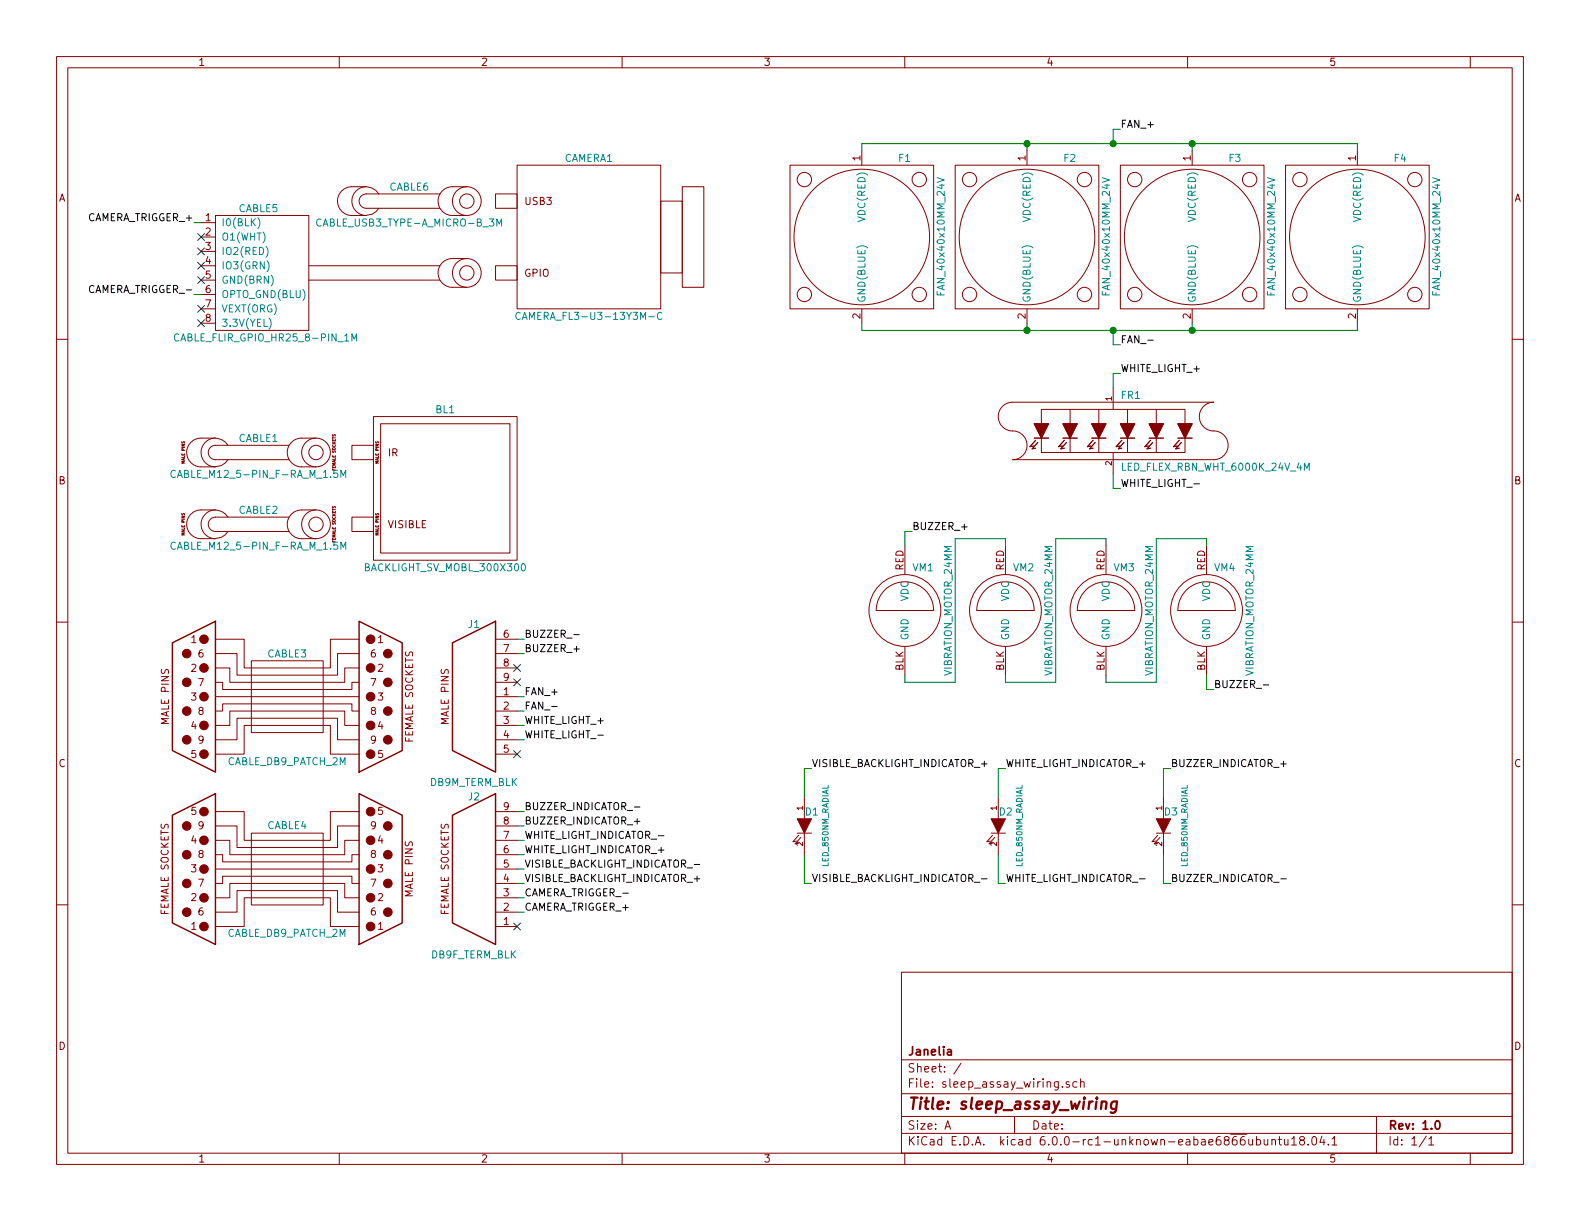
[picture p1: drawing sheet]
EESchema Schematic File Version 4
LIBS:sleep_assay_wiring-cache
EELAYER 29 0
EELAYER END
$Descr A 11000 8500
encoding utf-8
Sheet 1 1
Title "sleep_assay_wiring"
Date ""
Rev "1.0"
Comp "Janelia"
Comment1 ""
Comment2 ""
Comment3 ""
Comment4 ""
$EndDescr
$Comp
L sleep_assay_wiring:CABLE_USB3_TYPE-A_MICRO-B_3M CABLE6
U 1 1
P 2850 1400
F 0 "CABLE6" H 2850 1500 50  0000 C CNN
F 1 "CABLE_USB3_TYPE-A_MICRO-B_3M" H 2850 1250 50  0000 C CNN
F 2 "" H 3400 1850 50  0001 C CNN
F 3 "" H 3500 1400 50  0001 C CNN
F 4 "digikey" H 2850 2650 60  0001 C CNN "Vendor"
F 5 "GC14333-ND" H 2850 2750 60  0001 C CNN "PartNumber"
F 6 "USB3.0-A-USB3.0-MICRO-B 3M GOLD" H 2850 2850 60  0001 C CNN "Description"
	1    2850 1400
	1    0    0    -1  
$EndComp
$Comp
L sleep_assay_wiring:CABLE_M12_5-PIN_F-RA_M_1.5M CABLE1
U 1 1
P 1800 3150
F 0 "CABLE1" H 1800 3250 50  0000 C CNN
F 1 "CABLE_M12_5-PIN_F-RA_M_1.5M" H 1800 3000 50  0000 C CNN
F 2 "" H 2350 3600 50  0001 C CNN
F 3 "" H 2450 3150 50  0001 C CNN
F 4 "digikey" H 1800 4400 60  0001 C CNN "Vendor"
F 5 "277-8345-ND" H 1800 4500 60  0001 C CNN "PartNumber"
F 6 "CBL FMALE RA TO MALE 5POS 1.5M" H 1800 4600 60  0001 C CNN "Description"
	1    1800 3150
	1    0    0    -1  
$EndComp
$Comp
L sleep_assay_wiring:CABLE_M12_5-PIN_F-RA_M_1.5M CABLE2
U 1 1
P 1800 3650
F 0 "CABLE2" H 1800 3750 50  0000 C CNN
F 1 "CABLE_M12_5-PIN_F-RA_M_1.5M" H 1800 3500 50  0000 C CNN
F 2 "" H 2350 4100 50  0001 C CNN
F 3 "" H 2450 3650 50  0001 C CNN
F 4 "digikey" H 1800 4900 60  0001 C CNN "Vendor"
F 5 "277-8345-ND" H 1800 5000 60  0001 C CNN "PartNumber"
F 6 "CBL FMALE RA TO MALE 5POS 1.5M" H 1800 5100 60  0001 C CNN "Description"
	1    1800 3650
	1    0    0    -1  
$EndComp
$Comp
L sleep_assay_wiring:CABLE_DB9_PATCH_2M CABLE3
U 1 1
P 2000 4850
F 0 "CABLE3" H 2000 5150 50  0000 C CNN
F 1 "CABLE_DB9_PATCH_2M" H 2000 4400 50  0000 C CNN
F 2 "" H 2550 5300 50  0001 C CNN
F 3 "" H 2650 4850 50  0001 C CNN
F 4 "digikey" H 2000 6100 60  0001 C CNN "Vendor"
F 5 "1195-7211-ND" H 2000 6200 60  0001 C CNN "PartNumber"
F 6 "CABLE ASSY DB09 SHLD BEIGE 2M" H 2000 6300 60  0001 C CNN "Description"
	1    2000 4850
	1    0    0    -1  
$EndComp
$Comp
L sleep_assay_wiring:CABLE_DB9_PATCH_2M CABLE4
U 1 1
P 2000 6050
F 0 "CABLE4" H 2000 5750 50  0000 C CNN
F 1 "CABLE_DB9_PATCH_2M" H 2000 6500 50  0000 C CNN
F 2 "" H 2550 6500 50  0001 C CNN
F 3 "" H 2650 6050 50  0001 C CNN
F 4 "digikey" H 2000 7300 60  0001 C CNN "Vendor"
F 5 "1195-7211-ND" H 2000 7400 60  0001 C CNN "PartNumber"
F 6 "CABLE ASSY DB09 SHLD BEIGE 2M" H 2000 7500 60  0001 C CNN "Description"
	1    2000 6050
	-1   0    0    1   
$EndComp
$Comp
L sleep_assay_wiring:DB9M_TERM_BLK J1
U 1 1
P 3300 4850
F 0 "J1" H 3300 4350 50  0000 C CNN
F 1 "DB9M_TERM_BLK" H 3300 5450 50  0000 C CNN
F 2 "" H 3300 4850 50  0001 C CNN
F 3 "" H 3300 4850 50  0001 C CNN
F 4 "digikey" H 3400 5750 60  0001 C CNN "Vendor"
F 5 "277-2667-ND" H 3400 5650 60  0001 C CNN "PartNumber"
F 6 "CONN DSUB PLUG 9POS STR TERM BLK" H 3400 5850 60  0001 C CNN "Description"
	1    3300 4850
	-1   0    0    1   
$EndComp
$Comp
L sleep_assay_wiring:DB9F_TERM_BLK J2
U 1 1
P 3300 6050
F 0 "J2" H 3300 5550 50  0000 C CNN
F 1 "DB9F_TERM_BLK" H 3300 6650 50  0000 C CNN
F 2 "" H 3200 6500 50  0001 C CNN
F 3 "" H 3300 6050 50  0001 C CNN
F 4 "digikey" H 3400 6700 60  0001 C CNN "Vendor"
F 5 "277-2668-ND" H 3500 6800 60  0001 C CNN "PartNumber"
F 6 "CONN DSUB RCPT 9POS STR TERM BLK" H 3600 6900 60  0001 C CNN "Description"
	1    3300 6050
	-1   0    0    1   
$EndComp
NoConn ~ 3600 5250
NoConn ~ 3600 6450
Wire Wire Line
	3600 4450 3650 4450
Wire Wire Line
	3600 4550 3650 4550
Wire Wire Line
	3600 4850 3650 4850
Wire Wire Line
	3600 4950 3650 4950
Wire Wire Line
	3600 5050 3650 5050
Wire Wire Line
	3600 5150 3650 5150
Wire Wire Line
	3600 5650 3650 5650
Wire Wire Line
	3600 5750 3650 5750
Wire Wire Line
	3600 5850 3650 5850
Wire Wire Line
	3600 5950 3650 5950
Wire Wire Line
	3600 6050 3650 6050
Wire Wire Line
	3600 6150 3650 6150
Wire Wire Line
	3600 6250 3650 6250
Wire Wire Line
	3600 6350 3650 6350
Text Label 3650 4850 0    50   ~ 0
FAN_+
Text Label 3650 4950 0    50   ~ 0
FAN_-
Text Label 3650 5050 0    50   ~ 0
WHITE_LIGHT_+
Text Label 3650 5150 0    50   ~ 0
WHITE_LIGHT_-
Text Label 3650 4450 0    50   ~ 0
BUZZER_-
Text Label 3650 4550 0    50   ~ 0
BUZZER_+
NoConn ~ 3600 4650
NoConn ~ 3600 4750
Text Label 3650 6350 0    50   ~ 0
CAMERA_TRIGGER_+
Text Label 3650 6250 0    50   ~ 0
CAMERA_TRIGGER_-
Text Label 3650 5950 0    50   ~ 0
WHITE_LIGHT_INDICATOR_+
Text Label 3650 5850 0    50   ~ 0
WHITE_LIGHT_INDICATOR_-
Text Label 3650 6150 0    50   ~ 0
VISIBLE_BACKLIGHT_INDICATOR_+
Text Label 3650 6050 0    50   ~ 0
VISIBLE_BACKLIGHT_INDICATOR_-
Text Label 3650 5750 0    50   ~ 0
BUZZER_INDICATOR_+
Text Label 3650 5650 0    50   ~ 0
BUZZER_INDICATOR_-
$Comp
L sleep_assay_wiring:FAN_40x40x10MM_24V F1
U 1 1
P 6000 1650
F 0 "F1" H 6250 2200 50  0000 L CNN
F 1 "FAN_40x40x10MM_24V" V 6550 1650 50  0000 C CNN
F 2 "" H 6000 1650 50  0001 C CNN
F 3 "" H 6000 1650 50  0001 C CNN
F 4 "digikey" H 6000 1650 50  0001 C CNN "Vendor"
F 5 "381-2367-ND" H 6000 1650 50  0001 C CNN "PartNumber"
F 6 "FAN AXIAL 40X10MM 24VDC WIRE" H 6000 1650 50  0001 C CNN "Description"
	1    6000 1650
	1    0    0    -1  
$EndComp
$Comp
L sleep_assay_wiring:FAN_40x40x10MM_24V F2
U 1 1
P 7150 1650
F 0 "F2" H 7400 2200 50  0000 L CNN
F 1 "FAN_40x40x10MM_24V" V 7700 1650 50  0000 C CNN
F 2 "" H 7150 1650 50  0001 C CNN
F 3 "" H 7150 1650 50  0001 C CNN
F 4 "digikey" H 7150 1650 50  0001 C CNN "Vendor"
F 5 "381-2367-ND" H 7150 1650 50  0001 C CNN "PartNumber"
F 6 "FAN AXIAL 40X10MM 24VDC WIRE" H 7150 1650 50  0001 C CNN "Description"
	1    7150 1650
	1    0    0    -1  
$EndComp
$Comp
L sleep_assay_wiring:FAN_40x40x10MM_24V F3
U 1 1
P 8300 1650
F 0 "F3" H 8550 2200 50  0000 L CNN
F 1 "FAN_40x40x10MM_24V" V 8850 1650 50  0000 C CNN
F 2 "" H 8300 1650 50  0001 C CNN
F 3 "" H 8300 1650 50  0001 C CNN
F 4 "digikey" H 8300 1650 50  0001 C CNN "Vendor"
F 5 "381-2367-ND" H 8300 1650 50  0001 C CNN "PartNumber"
F 6 "FAN AXIAL 40X10MM 24VDC WIRE" H 8300 1650 50  0001 C CNN "Description"
	1    8300 1650
	1    0    0    -1  
$EndComp
$Comp
L sleep_assay_wiring:FAN_40x40x10MM_24V F4
U 1 1
P 9450 1650
F 0 "F4" H 9700 2200 50  0000 L CNN
F 1 "FAN_40x40x10MM_24V" V 10000 1650 50  0000 C CNN
F 2 "" H 9450 1650 50  0001 C CNN
F 3 "" H 9450 1650 50  0001 C CNN
F 4 "digikey" H 9450 1650 50  0001 C CNN "Vendor"
F 5 "381-2367-ND" H 9450 1650 50  0001 C CNN "PartNumber"
F 6 "FAN AXIAL 40X10MM 24VDC WIRE" H 9450 1650 50  0001 C CNN "Description"
	1    9450 1650
	1    0    0    -1  
$EndComp
Wire Wire Line
	6000 2250 6000 2300
Wire Wire Line
	6000 2300 7150 2300
Wire Wire Line
	9450 2300 9450 2250
Wire Wire Line
	7150 2250 7150 2300
Connection ~ 7150 2300
Wire Wire Line
	7150 2300 7750 2300
Wire Wire Line
	8300 2250 8300 2300
Connection ~ 8300 2300
Wire Wire Line
	8300 2300 9450 2300
Wire Wire Line
	6000 1050 6000 1000
Wire Wire Line
	6000 1000 7150 1000
Wire Wire Line
	9450 1000 9450 1050
Wire Wire Line
	7150 1050 7150 1000
Connection ~ 7150 1000
Wire Wire Line
	7150 1000 7750 1000
Wire Wire Line
	8300 1050 8300 1000
Connection ~ 8300 1000
Wire Wire Line
	8300 1000 9450 1000
Wire Wire Line
	7750 1000 7750 900 
Connection ~ 7750 1000
Wire Wire Line
	7750 1000 8300 1000
Wire Wire Line
	7750 2300 7750 2400
Connection ~ 7750 2300
Wire Wire Line
	7750 2300 8300 2300
Text Label 7800 900  0    50   ~ 0
FAN_+
Text Label 7800 2400 0    50   ~ 0
FAN_-
$Comp
L sleep_assay_wiring:LED_FLEX_RBN_WHT_6000K_24V_4M FR1
U 1 1
P 7750 3000
F 0 "FR1" H 7800 3250 50  0000 L CNN
F 1 "LED_FLEX_RBN_WHT_6000K_24V_4M" H 7800 2750 50  0000 L CNN
F 2 "" V 7650 2900 60  0001 C CNN
F 3 "" V 7650 3000 60  0001 C CNN
F 4 "digikey" H 7750 3750 60  0001 C CNN "Vendor"
F 5 "289-1240-ND" H 7750 3850 60  0001 C CNN "PartNumber"
F 6 "LED FLEX RIBBON 24V WHT 4M" H 7750 3950 60  0001 C CNN "Description"
	1    7750 3000
	1    0    0    -1  
$EndComp
Wire Wire Line
	7750 2700 7750 2600
Wire Wire Line
	7750 3300 7750 3400
Text Label 7800 2600 0    50   ~ 0
WHITE_LIGHT_+
Text Label 7800 3400 0    50   ~ 0
WHITE_LIGHT_-
Wire Wire Line
	7750 900  7800 900 
Wire Wire Line
	7750 2400 7800 2400
Wire Wire Line
	7750 2600 7800 2600
Wire Wire Line
	7750 3400 7800 3400
$Comp
L sleep_assay_wiring:BACKLIGHT_SV_MOBL_300X300 BL1
U 1 1
P 3100 3400
F 0 "BL1" H 3100 3950 50  0000 C CNN
F 1 "BACKLIGHT_SV_MOBL_300X300" H 3100 2850 50  0000 C CNN
F 2 "" H 3100 3400 50  0001 C CNN
F 3 "" H 3100 3400 50  0001 C CNN
F 4 "smartvisionlights" H 3100 3400 50  0001 C CNN "Vendor"
F 5 "MOBL_300x300" H 3100 3400 50  0001 C CNN "PartNumber"
F 6 "Maximum Operating Backlight 300x300" H 3100 3400 50  0001 C CNN "Description"
	1    3100 3400
	1    0    0    -1  
$EndComp
$Comp
L sleep_assay_wiring:CABLE_FLIR_GPIO_HR25_8-PIN_1M CABLE5
U 1 1
P 2200 1900
F 0 "CABLE5" H 1800 2350 50  0000 C CNN
F 1 "CABLE_FLIR_GPIO_HR25_8-PIN_1M" H 1850 1450 50  0000 C CNN
F 2 "" H 2750 2350 50  0001 C CNN
F 3 "" H 2850 1900 50  0001 C CNN
F 4 "flir" H 2200 3150 60  0001 C CNN "Vendor"
F 5 "ACC-01-3000" H 2200 3250 60  0001 C CNN "PartNumber"
F 6 "FLIR camera 8 pins 1m GPIO Cable Hirose HR25 Circular Connector" H 2200 3350 60  0001 C CNN "Description"
	1    2200 1900
	1    0    0    -1  
$EndComp
NoConn ~ 1400 1650
NoConn ~ 1400 1750
NoConn ~ 1400 1850
NoConn ~ 1400 1950
NoConn ~ 1400 2150
NoConn ~ 1400 2250
Wire Wire Line
	1400 1550 1350 1550
Wire Wire Line
	1400 2050 1350 2050
Text Label 1350 2050 2    50   ~ 0
CAMERA_TRIGGER_-
Text Label 1350 1550 2    50   ~ 0
CAMERA_TRIGGER_+
$Comp
L sleep_assay_wiring:CAMERA_FL3-U3-13Y3M-C CAMERA1
U 1 1
P 4100 1650
F 0 "CAMERA1" H 4100 2200 50  0000 C CNN
F 1 "CAMERA_FL3-U3-13Y3M-C" H 4100 1100 50  0000 C CNN
F 2 "" H 4100 1650 50  0001 C CNN
F 3 "" H 4100 1650 50  0001 C CNN
F 4 "flir" H 4100 1650 50  0001 C CNN "Vendor"
F 5 "FL3-U3-13Y3M-C" H 4100 1650 50  0001 C CNN "PartNumber"
F 6 "1280x1024 150 FPS Mono" H 4100 1650 50  0001 C CNN "Description"
	1    4100 1650
	1    0    0    -1  
$EndComp
$Comp
L sleep_assay_wiring:VIBRATION_MOTOR_24MM VM1
U 1 1
P 6300 4250
F 0 "VM1" H 6350 4550 50  0000 L CNN
F 1 "VIBRATION_MOTOR_24MM" V 6600 4250 50  0000 C CNN
F 2 "" H 6300 4250 50  0001 C CNN
F 3 "" H 6300 4250 50  0001 C CNN
F 4 "digikey" H 6300 4250 50  0001 C CNN "Vendor"
F 5 "1670-1026-ND" H 6300 4250 50  0001 C CNN "PartNumber"
F 6 "VIBRATION MOTOR CYL 5V WIRE" H 6300 4250 50  0001 C CNN "Description"
	1    6300 4250
	1    0    0    -1  
$EndComp
$Comp
L sleep_assay_wiring:VIBRATION_MOTOR_24MM VM2
U 1 1
P 7000 4250
F 0 "VM2" H 7050 4550 50  0000 L CNN
F 1 "VIBRATION_MOTOR_24MM" V 7300 4250 50  0000 C CNN
F 2 "" H 7000 4250 50  0001 C CNN
F 3 "" H 7000 4250 50  0001 C CNN
F 4 "digikey" H 7000 4250 50  0001 C CNN "Vendor"
F 5 "1670-1026-ND" H 7000 4250 50  0001 C CNN "PartNumber"
F 6 "VIBRATION MOTOR CYL 5V WIRE" H 7000 4250 50  0001 C CNN "Description"
	1    7000 4250
	1    0    0    -1  
$EndComp
$Comp
L sleep_assay_wiring:VIBRATION_MOTOR_24MM VM3
U 1 1
P 7700 4250
F 0 "VM3" H 7750 4550 50  0000 L CNN
F 1 "VIBRATION_MOTOR_24MM" V 8000 4250 50  0000 C CNN
F 2 "" H 7700 4250 50  0001 C CNN
F 3 "" H 7700 4250 50  0001 C CNN
F 4 "digikey" H 7700 4250 50  0001 C CNN "Vendor"
F 5 "1670-1026-ND" H 7700 4250 50  0001 C CNN "PartNumber"
F 6 "VIBRATION MOTOR CYL 5V WIRE" H 7700 4250 50  0001 C CNN "Description"
	1    7700 4250
	1    0    0    -1  
$EndComp
$Comp
L sleep_assay_wiring:VIBRATION_MOTOR_24MM VM4
U 1 1
P 8400 4250
F 0 "VM4" H 8450 4550 50  0000 L CNN
F 1 "VIBRATION_MOTOR_24MM" V 8700 4250 50  0000 C CNN
F 2 "" H 8400 4250 50  0001 C CNN
F 3 "" H 8400 4250 50  0001 C CNN
F 4 "digikey" H 8400 4250 50  0001 C CNN "Vendor"
F 5 "1670-1026-ND" H 8400 4250 50  0001 C CNN "PartNumber"
F 6 "VIBRATION MOTOR CYL 5V WIRE" H 8400 4250 50  0001 C CNN "Description"
	1    8400 4250
	1    0    0    -1  
$EndComp
Wire Wire Line
	6300 3800 6300 3700
Wire Wire Line
	6300 3700 6350 3700
Text Label 6350 3700 0    50   ~ 0
BUZZER_+
Wire Wire Line
	8400 4700 8400 4800
Wire Wire Line
	8400 4800 8450 4800
Text Label 8450 4800 0    50   ~ 0
BUZZER_-
Wire Wire Line
	6300 4700 6300 4750
Wire Wire Line
	6300 4750 6650 4750
Wire Wire Line
	6650 4750 6650 3750
Wire Wire Line
	6650 3750 7000 3750
Wire Wire Line
	7000 3750 7000 3800
Wire Wire Line
	7000 4700 7000 4750
Wire Wire Line
	7000 4750 7350 4750
Wire Wire Line
	7350 4750 7350 3750
Wire Wire Line
	7350 3750 7700 3750
Wire Wire Line
	7700 3750 7700 3800
Wire Wire Line
	7700 4700 7700 4750
Wire Wire Line
	7700 4750 8050 4750
Wire Wire Line
	8050 4750 8050 3750
Wire Wire Line
	8050 3750 8400 3750
Wire Wire Line
	8400 3750 8400 3800
$Comp
L sleep_assay_wiring:LED_850NM_RADIAL D1
U 1 1
P 5600 5750
F 0 "D1" V 5500 5750 50  0000 L CNN
F 1 "LED_850NM_RADIAL" H 5600 5900 40  0000 C CNN
F 2 "" H 5500 5750 60  0001 C CNN
F 3 "" H 5600 5750 60  0000 C CNN
F 4 "digikey" H 5700 5950 60  0001 C CNN "Vendor"
F 5 "751-1213-ND" H 5800 6050 60  0001 C CNN "PartNumber"
F 6 "EMITTER IR 850NM 100MA RADIAL" H 5900 6150 60  0001 C CNN "Description"
	1    5600 5750
	0    1    1    0   
$EndComp
Wire Wire Line
	5600 5950 5600 6150
Wire Wire Line
	5600 6150 5650 6150
Wire Wire Line
	5600 5550 5600 5350
Wire Wire Line
	5600 5350 5650 5350
Text Label 5650 5350 0    50   ~ 0
VISIBLE_BACKLIGHT_INDICATOR_+
Text Label 5650 6150 0    50   ~ 0
VISIBLE_BACKLIGHT_INDICATOR_-
$Comp
L sleep_assay_wiring:LED_850NM_RADIAL D2
U 1 1
P 6950 5750
F 0 "D2" V 6850 5750 50  0000 L CNN
F 1 "LED_850NM_RADIAL" H 6950 5900 40  0000 C CNN
F 2 "" H 6850 5750 60  0001 C CNN
F 3 "" H 6950 5750 60  0000 C CNN
F 4 "digikey" H 7050 5950 60  0001 C CNN "Vendor"
F 5 "751-1213-ND" H 7150 6050 60  0001 C CNN "PartNumber"
F 6 "EMITTER IR 850NM 100MA RADIAL" H 7250 6150 60  0001 C CNN "Description"
	1    6950 5750
	0    1    1    0   
$EndComp
Wire Wire Line
	6950 5950 6950 6150
Wire Wire Line
	6950 6150 7000 6150
Wire Wire Line
	6950 5550 6950 5350
Wire Wire Line
	6950 5350 7000 5350
Text Label 7000 5350 0    50   ~ 0
WHITE_LIGHT_INDICATOR_+
Text Label 7000 6150 0    50   ~ 0
WHITE_LIGHT_INDICATOR_-
$Comp
L sleep_assay_wiring:LED_850NM_RADIAL D3
U 1 1
P 8100 5750
F 0 "D3" V 8000 5750 50  0000 L CNN
F 1 "LED_850NM_RADIAL" H 8100 5900 40  0000 C CNN
F 2 "" H 8000 5750 60  0001 C CNN
F 3 "" H 8100 5750 60  0000 C CNN
F 4 "digikey" H 8200 5950 60  0001 C CNN "Vendor"
F 5 "751-1213-ND" H 8300 6050 60  0001 C CNN "PartNumber"
F 6 "EMITTER IR 850NM 100MA RADIAL" H 8400 6150 60  0001 C CNN "Description"
	1    8100 5750
	0    1    1    0   
$EndComp
Wire Wire Line
	8100 5950 8100 6150
Wire Wire Line
	8100 6150 8150 6150
Wire Wire Line
	8100 5550 8100 5350
Wire Wire Line
	8100 5350 8150 5350
Text Label 8150 5350 0    50   ~ 0
BUZZER_INDICATOR_+
Text Label 8150 6150 0    50   ~ 0
BUZZER_INDICATOR_-
$EndSCHEMATC
